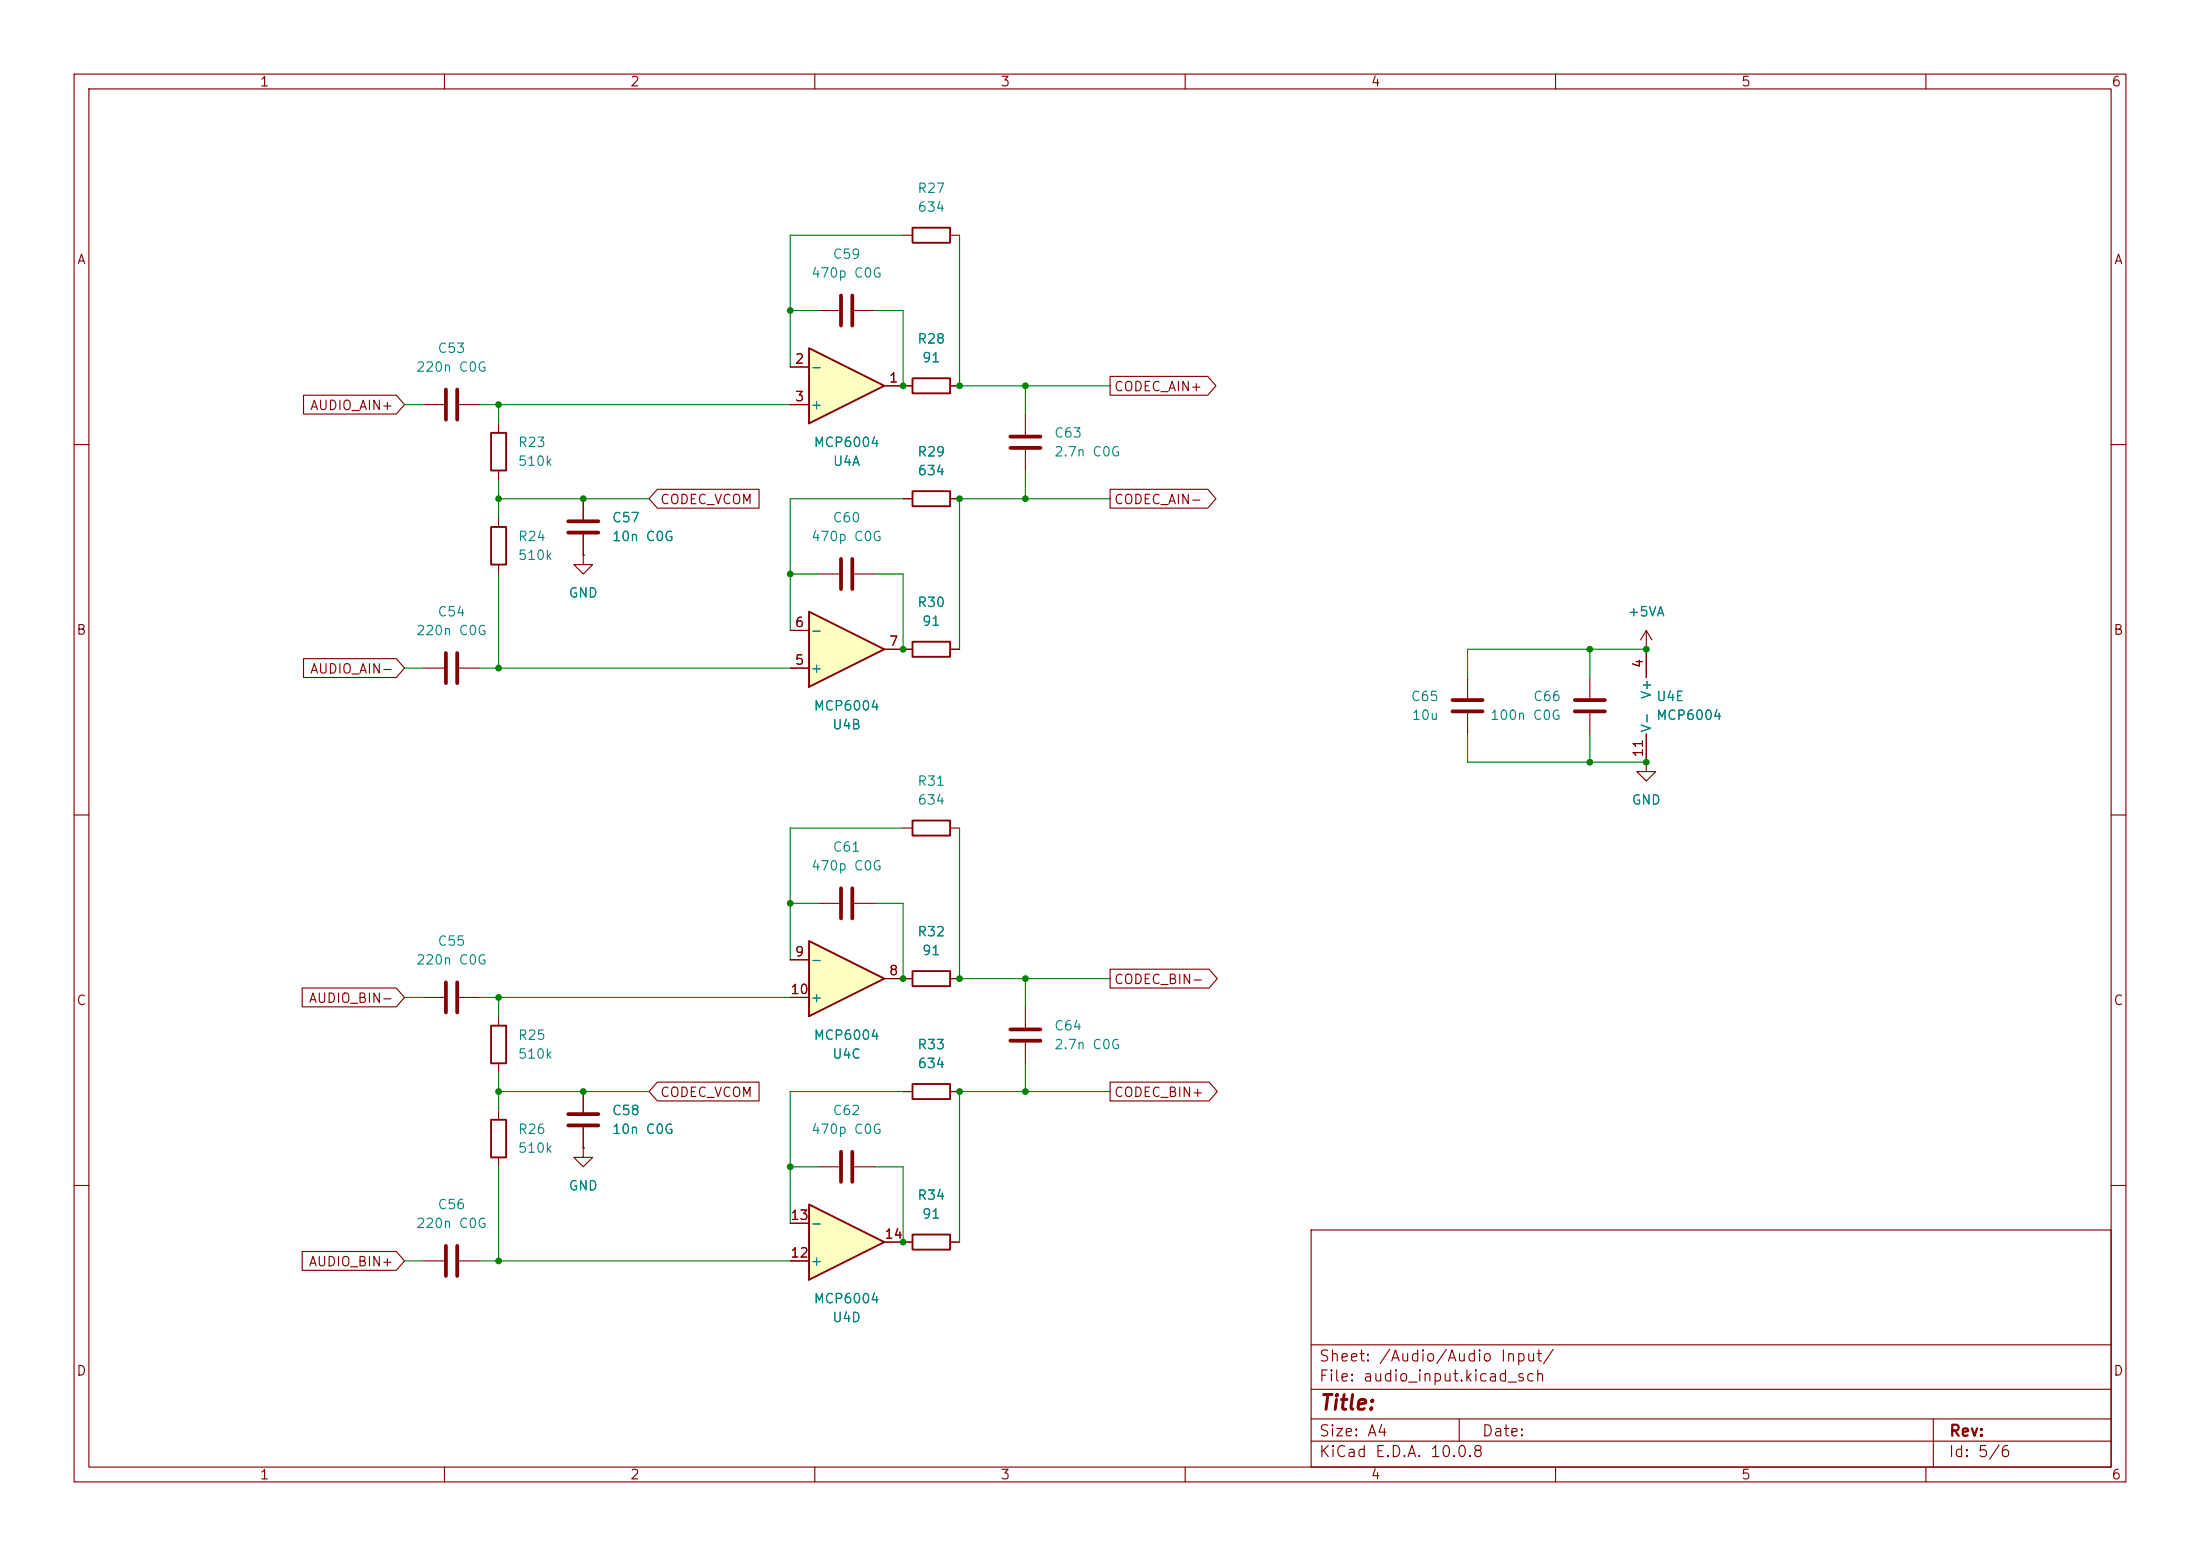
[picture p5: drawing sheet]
<svg xmlns="http://www.w3.org/2000/svg" width="297mm" height="210mm" viewBox="0 0 297 210" stroke-linecap="round" stroke-linejoin="round" font-family="sans-serif">
<path d="M0 0h297v210h-297z" fill="#fff" stroke="#fff" stroke-width=".14"/>
<g fill="none" stroke="#840000" stroke-width=".15">
<path d="M10 10h277v190h-277zM12 12h273v186h-273zM60 10v2M110 10v2M160 10v2M210 10v2M260 10v2M121.9 31.8h1.3M128.3 31.8h1.2M121.9 52.1h1.3M128.3 52.1h1.2M138.4 55.9v2.8"/>
<path d="M10 60h2M67.3 69.9v1.2M67.3 76.2v1.3M78.7 74.9v1.3h1.3l-1.3 1.3-1.2-1.3h1.2M78.7 74.9h.1M138.4 60.7v2.8M285 60h2M121.9 87.6h1.3M128.3 87.6h1.2M198.1 91.4v2.8M198.1 96.3v2.8M214.6 91.4v2.8"/>
<path d="M214.6 96.3v2.8M222.2 87.6h.1M222.2 85.1v6.3M222.2 99.1v3.8M222.2 85.1l-.7 1.3M222.2 85.1l.8 1.3M10 110h2M121.9 111.8h1.3M128.3 111.8h1.2M222.2 102.9v1.2h1.3l-1.3 1.3-1.2-1.3h1.2M222.2 102.9h.1M285 110h2"/>
<path d="M67.3 149.9v1.2M67.3 156.2v1.3M78.7 154.9v1.3h1.3l-1.3 1.3-1.2-1.3h1.2M78.7 154.9h.1M78.7 147.3v2.8M78.7 152.1v2.8M10 160h2M177 166h108v32h-108zM285 160h2M60 198v2M110 198v2M160 198v2"/>
<path d="M177 194.5h108M177 191.5h108M177 187.5h108M177 181.5h108M197 191.5v3M210 198v2M260 198v2M261 191.5v6.5"/>
</g>
<path d="M136.4 58.9h4.1M136.4 60.5h4.1M196.1 94.5h4.1M196.1 96h4.1M212.6 94.5h4.1M212.6 96h4.1M76.7 150.4h4.1M76.7 151.9h4.1" fill="none" stroke="#840000" stroke-width=".51"/>
<path d="M123.2 30.7h5.1v2.1h-5.1zM123.2 51.1h5.1v2h-5.1zM66.3 71.1h2v5.1h-2zM123.2 86.6h5.1v2h-5.1zM123.2 110.7h5.1v2.1h-5.1zM66.3 151.1h2v5.1h-2z" fill="none" stroke="#840000" stroke-width=".25"/>
<path d="M109.2 82.6l10.2 5-10.2 5.1z" fill="#ffffc2"/>
<path d="M109.2 82.6l10.2 5-10.2 5.1zM123.2 166.6h5.1v2.1h-5.1z" fill="none" stroke="#840000" stroke-width=".25"/>
<path d="M110.5 41.9h2.8M115.3 41.9h2.8M106.7 90.2h2.5M106.7 85.1h2.5M119.4 87.6h2.5M110.5 157.5h2.8M115.3 157.5h2.8M121.9 167.6h1.3M128.3 167.6h1.2" fill="none" stroke="#840000" stroke-width=".15"/>
<path d="M113.5 39.9v4M115.1 39.9v4M113.5 155.4v4.1M115.1 155.4v4.1" fill="none" stroke="#840000" stroke-width=".51"/>
<path d="M109.2 162.6l10.2 5-10.2 5.1z" fill="#ffffc2"/>
<path d="M66.3 58.4h2v5.1h-2zM123.2 146.3h5.1v2h-5.1zM109.2 162.6l10.2 5-10.2 5.1z" fill="none" stroke="#840000" stroke-width=".25"/>
<path d="M57.1 54.6h2.8M62 54.6h2.8M67.3 57.2v1.2M67.3 63.5v1.3M121.9 147.3h1.3M128.3 147.3h1.2M106.7 170.2h2.5M106.7 165.1h2.5M119.4 167.6h2.5" fill="none" stroke="#840000" stroke-width=".15"/>
<path d="M60.2 52.6v4M61.7 52.6v4" fill="none" stroke="#840000" stroke-width=".51"/>
<path d="M109.2 127l10.2 5.1-10.2 5.1z" fill="#ffffc2"/>
<path d="M66.3 138.4h2v5.1h-2zM109.2 127l10.2 5.1-10.2 5.1zM123.2 131.1h5.1v2h-5.1z" fill="none" stroke="#840000" stroke-width=".25"/>
<path d="M57.1 134.6h2.8M62 134.6h2.8M67.3 137.2v1.2M106.7 129.5h2.5M106.7 134.6h2.5M119.4 132.1h3.8M128.3 132.1h1.2M138.4 135.9v2.8M67.3 143.5v1.3M138.4 140.7v2.8" fill="none" stroke="#840000" stroke-width=".15"/>
<path d="M60.2 132.6v4.1M61.7 132.6v4.1M136.4 138.9h4.1M136.4 140.5h4.1" fill="none" stroke="#840000" stroke-width=".51"/>
<path d="M109.2 47l10.2 5.1-10.2 5.1z" fill="#ffffc2"/>
<path d="M109.2 47l10.2 5.1-10.2 5.1zM123.2 66.3h5.1v2h-5.1z" fill="none" stroke="#840000" stroke-width=".25"/>
<g fill="none" stroke="#840000" stroke-width=".15">
<path d="M41 53.3h12.5l1.1 1.3-1.1 1.3h-12.5zM106.7 49.5h2.5M106.7 54.6h2.5M119.4 52.1h3.8M128.3 52.1h1.2M149.9 50.8h13.1l1.2 1.3-1.2 1.2h-13.1zM78.7 74.9h.1M78.7 67.3v2.8M78.7 72.1v2.8M88.7 66h13.8v2.6h-13.8l-1.1-1.3zM110.5 77.5h2.8M115.3 77.5h2.8"/>
<path d="M121.9 67.3h1.3M128.3 67.3h1.2M149.9 66h13.1l1.2 1.3-1.2 1.3h-13.1zM41 88.9h12.5l1.1 1.3-1.1 1.2h-12.5zM57.1 90.2h2.8M62 90.2h2.8M106.7 90.2h2.5M106.7 85.1h2.5M119.4 87.6h3.8M128.3 87.6h1.2M222.2 87.6h.1M222.2 87.6v3.8"/>
<path d="M222.2 99.1v3.8M222.2 102.9h.1M40.8 133.3h12.7l1.1 1.3-1.1 1.3h-12.7zM106.7 129.5h2.5M106.7 134.6h2.5M110.5 121.9h2.8M115.3 121.9h2.8M119.4 132.1h3.8M128.3 132.1h1.2M149.9 130.8h13.3l1.1 1.3-1.1 1.3h-13.3zM78.7 154.9h.1M78.7 147.3v2.8"/>
<path d="M78.7 152.1v2.8M88.7 146h13.8v2.6h-13.8l-1.1-1.3zM121.9 147.3h1.3M128.3 147.3h1.2M149.9 146h13.3l1.1 1.3-1.1 1.3h-13.3zM40.8 168.9h12.7l1.1 1.3-1.1 1.3h-12.7zM57.1 170.2h2.8M62 170.2h2.8M106.7 170.2h2.5M106.7 165.1h2.5M119.4 167.6h3.8M128.3 167.6h1.2"/>
</g>
<path d="M76.7 70.4h4.1M76.7 71.9h4.1M113.5 75.4v4.1M115.1 75.4v4.1M60.2 88.1v4.1M61.7 88.1v4.1M113.5 119.9v4.1M115.1 119.9v4.1M60.2 168.1v4.1M61.7 168.1v4.1" fill="none" stroke="#840000" stroke-width=".51"/>
<g fill="none" stroke="#008400" stroke-width=".15">
<path d="M121.9 31.8h-15.2v17.7M129.5 31.8v20.3h20.4M54.6 54.6h2.5M64.8 54.6h41.9M67.3 54.6v2.6M106.7 41.9h3.8M118.1 41.9h3.8v10.2M138.4 52.1v3.8M67.3 64.8v5.1M67.3 77.5v12.7M67.3 67.3h20.3M106.7 77.5h3.8"/>
<path d="M118.1 77.5h3.8v10.1M121.9 67.3h-15.2v17.8M138.4 63.5v3.8M149.9 67.3h-20.4v20.3M54.6 90.2h2.5M64.8 90.2h41.9M198.1 99.1v3.8h24.1M214.6 87.6v3.8M214.6 99.1v3.8M222.2 87.6h-24.1v3.8M121.9 111.8h-15.2v17.7M129.5 111.8v20.3h20.4"/>
<path d="M54.6 134.6h2.5M64.8 134.6h41.9M67.3 134.6v2.6M106.7 121.9h3.8M118.1 121.9h3.8v10.2M138.4 132.1v3.8M67.3 144.8v5.1M67.3 157.5v12.7M67.3 147.3h20.3M106.7 157.5h3.8M118.1 157.5h3.8v10.1M121.9 147.3h-15.2v17.8"/>
<path d="M138.4 143.5v3.8M149.9 147.3h-20.4v20.3M54.6 170.2h2.5M64.8 170.2h41.9"/>
</g>
<g fill="#008400">
<circle cx="106.7" cy="121.9" r=".46"/>
<circle cx="67.3" cy="134.6" r=".46"/>
<circle cx="67.3" cy="170.2" r=".46"/>
<circle cx="106.7" cy="157.5" r=".46"/>
<circle cx="78.7" cy="147.3" r=".46"/>
<circle cx="129.5" cy="52.1" r=".46"/>
<circle cx="121.9" cy="52.1" r=".46"/>
<circle cx="222.2" cy="102.9" r=".46"/>
<circle cx="222.2" cy="87.6" r=".46"/>
<circle cx="214.6" cy="87.6" r=".46"/>
<circle cx="138.4" cy="52.1" r=".46"/>
<circle cx="138.4" cy="67.3" r=".46"/>
<circle cx="214.6" cy="102.9" r=".46"/>
<circle cx="129.5" cy="67.3" r=".46"/>
<circle cx="106.7" cy="41.9" r=".46"/>
<circle cx="67.3" cy="90.2" r=".46"/>
<circle cx="67.3" cy="147.3" r=".46"/>
<circle cx="67.3" cy="67.3" r=".46"/>
<circle cx="67.3" cy="54.6" r=".46"/>
<circle cx="78.7" cy="67.3" r=".46"/>
<circle cx="106.7" cy="77.5" r=".46"/>
<circle cx="121.9" cy="87.6" r=".46"/>
<circle cx="121.9" cy="167.6" r=".46"/>
<circle cx="138.4" cy="132.1" r=".46"/>
<circle cx="129.5" cy="132.1" r=".46"/>
<circle cx="138.4" cy="147.3" r=".46"/>
<circle cx="121.9" cy="132.1" r=".46"/>
<circle cx="129.5" cy="147.3" r=".46"/>
</g>
<text font-size="2" fill="#840000" x="178" y="190.8">Title:</text>
<g font-size="1.5" fill="#840000">
<text x="178" y="184.1">Sheet: /Audio/Audio Input/</text>
<text x="178" y="186.8">File: audio_input.kicad_sch</text>
<text x="178" y="197">KiCad E.D.A. 10.0.8</text>
<text x="178" y="194.2">Size: A4</text>
<text x="200" y="194.2">Date:</text>
<text x="263" y="197">Id: 5/6</text>
<text x="263" y="194.2">Rev:</text>
</g>
<g font-size="1.3" fill="#840000">
<text x="35" y="12">1</text>
<text x="85" y="12">2</text>
<text x="135" y="12">3</text>
<text x="185" y="12">4</text>
<text x="235" y="12">5</text>
<text x="285" y="12">6</text>
<text x="10.3" y="36">A</text>
<text x="285.3" y="36">A</text>
<text x="107.2" y="49.4">2</text>
<text x="119.9" y="51.9">1</text>
<text x="150.3" y="53.1">CODEC_AIN+</text>
<text x="41.8" y="55.7">AUDIO_AIN+</text>
<text x="107.2" y="54.5">3</text>
<text x="89" y="68.4">CODEC_VCOM</text>
<text x="150.3" y="68.4">CODEC_AIN-</text>
<text x="10.2" y="86">B</text>
<text x="107.2" y="85">6</text>
<text x="119.9" y="87.5">7</text>
<text x="285.2" y="86">B</text>
<text x="41.8" y="91.2">AUDIO_AIN-</text>
<text x="107.2" y="90">5</text>
<text x="222.1" y="90.3" transform="rotate(-90 222.1 90.3)">4</text>
<text x="222.1" y="102.3" transform="rotate(-90 222.1 102.3)">11</text>
<text x="107.2" y="129.4">9</text>
<text x="119.9" y="131.9">8</text>
<text x="10.2" y="136">C</text>
<text x="41.6" y="135.7">AUDIO_BIN-</text>
<text x="106.6" y="134.5">10</text>
<text x="150.3" y="133.1">CODEC_BIN-</text>
<text x="285.2" y="136">C</text>
<text x="89" y="148.4">CODEC_VCOM</text>
<text x="150.3" y="148.4">CODEC_BIN+</text>
<text x="106.6" y="165">13</text>
<text x="119.3" y="167.5">14</text>
<text x="41.6" y="171.2">AUDIO_BIN+</text>
<text x="106.6" y="170">12</text>
<text x="10.2" y="186">D</text>
<text x="285.2" y="186">D</text>
<text x="35" y="200">1</text>
<text x="85" y="200">2</text>
<text x="135" y="200">3</text>
<text x="185" y="200">4</text>
<text x="235" y="200">5</text>
<text x="285" y="200">6</text>
</g>
<g font-size="1.3" fill="#008484">
<text x="123.8" y="26.4">R27</text>
<text x="123.8" y="28.9">634</text>
<text x="112.3" y="35.3">C59</text>
<text x="109.4" y="37.8">470p C0G</text>
<text x="59" y="48">C53</text>
<text x="123.8" y="46.7">R28</text>
<text x="56.1" y="50.5">220n C0G</text>
<text x="109.3" y="50.5">-</text>
<text x="124.4" y="49.2">91</text>
<text x="109.3" y="55.6">+</text>
<text x="142.2" y="59.4">C63</text>
<text x="69.8" y="60.7">R23</text>
<text x="69.8" y="63.2">510k</text>
<text x="109.8" y="60.7">MCP6004</text>
<text x="112.4" y="63.2">U4A</text>
<text x="123.8" y="61.9">R29</text>
<text x="123.8" y="64.5">634</text>
<text x="142.2" y="61.9">2.7n C0G</text>
<text x="82.5" y="70.8">C57</text>
<text x="112.3" y="70.8">C60</text>
<text x="69.8" y="73.4">R24</text>
<text x="69.8" y="75.9">510k</text>
<text x="82.5" y="73.4">10n C0G</text>
<text x="109.4" y="73.4">470p C0G</text>
<text x="59" y="83.5">C54</text>
<text x="76.7" y="81">GND</text>
<text x="123.8" y="82.2">R30</text>
<text x="219.6" y="83.5">+5VA</text>
<text x="56.1" y="86.1">220n C0G</text>
<text x="109.3" y="86.1">-</text>
<text x="124.4" y="84.8">91</text>
<text x="109.3" y="91.1">+</text>
<text x="190.4" y="94.9">C65</text>
<text x="206.9" y="94.9">C66</text>
<text x="223.2" y="94.5" transform="rotate(-90 223.2 94.5)">V+</text>
<text x="223.5" y="94.9">U4E</text>
<text x="109.8" y="96.2">MCP6004</text>
<text x="112.3" y="98.8">U4B</text>
<text x="190.5" y="97.5">10u</text>
<text x="201.1" y="97.5">100n C0G</text>
<text x="223.2" y="99" transform="rotate(-90 223.2 99)">V-</text>
<text x="223.5" y="97.5">MCP6004</text>
<text x="123.8" y="106.4">R31</text>
<text x="123.8" y="108.9">634</text>
<text x="220.2" y="108.9">GND</text>
<text x="109.4" y="117.8">470p C0G</text>
<text x="112.3" y="115.3">C61</text>
<text x="56.1" y="130.5">220n C0G</text>
<text x="59" y="128">C55</text>
<text x="109.3" y="130.5">-</text>
<text x="123.8" y="126.7">R32</text>
<text x="124.4" y="129.2">91</text>
<text x="109.3" y="135.6">+</text>
<text x="69.8" y="140.7">R25</text>
<text x="69.8" y="143.2">510k</text>
<text x="109.8" y="140.7">MCP6004</text>
<text x="112.3" y="143.2">U4C</text>
<text x="123.8" y="141.9">R33</text>
<text x="142.2" y="139.4">C64</text>
<text x="142.2" y="141.9">2.7n C0G</text>
<text x="123.8" y="144.5">634</text>
<text x="69.8" y="153.4">R26</text>
<text x="69.8" y="155.9">510k</text>
<text x="82.5" y="150.8">C58</text>
<text x="82.5" y="153.4">10n C0G</text>
<text x="109.4" y="153.4">470p C0G</text>
<text x="112.3" y="150.8">C62</text>
<text x="76.7" y="161">GND</text>
<text x="56.1" y="166.1">220n C0G</text>
<text x="59" y="163.5">C56</text>
<text x="109.3" y="166.1">-</text>
<text x="123.8" y="162.3">R34</text>
<text x="124.4" y="164.8">91</text>
<text x="109.3" y="171.1">+</text>
<text x="109.8" y="176.2">MCP6004</text>
<text x="112.3" y="178.8">U4D</text>
</g>
</svg>
